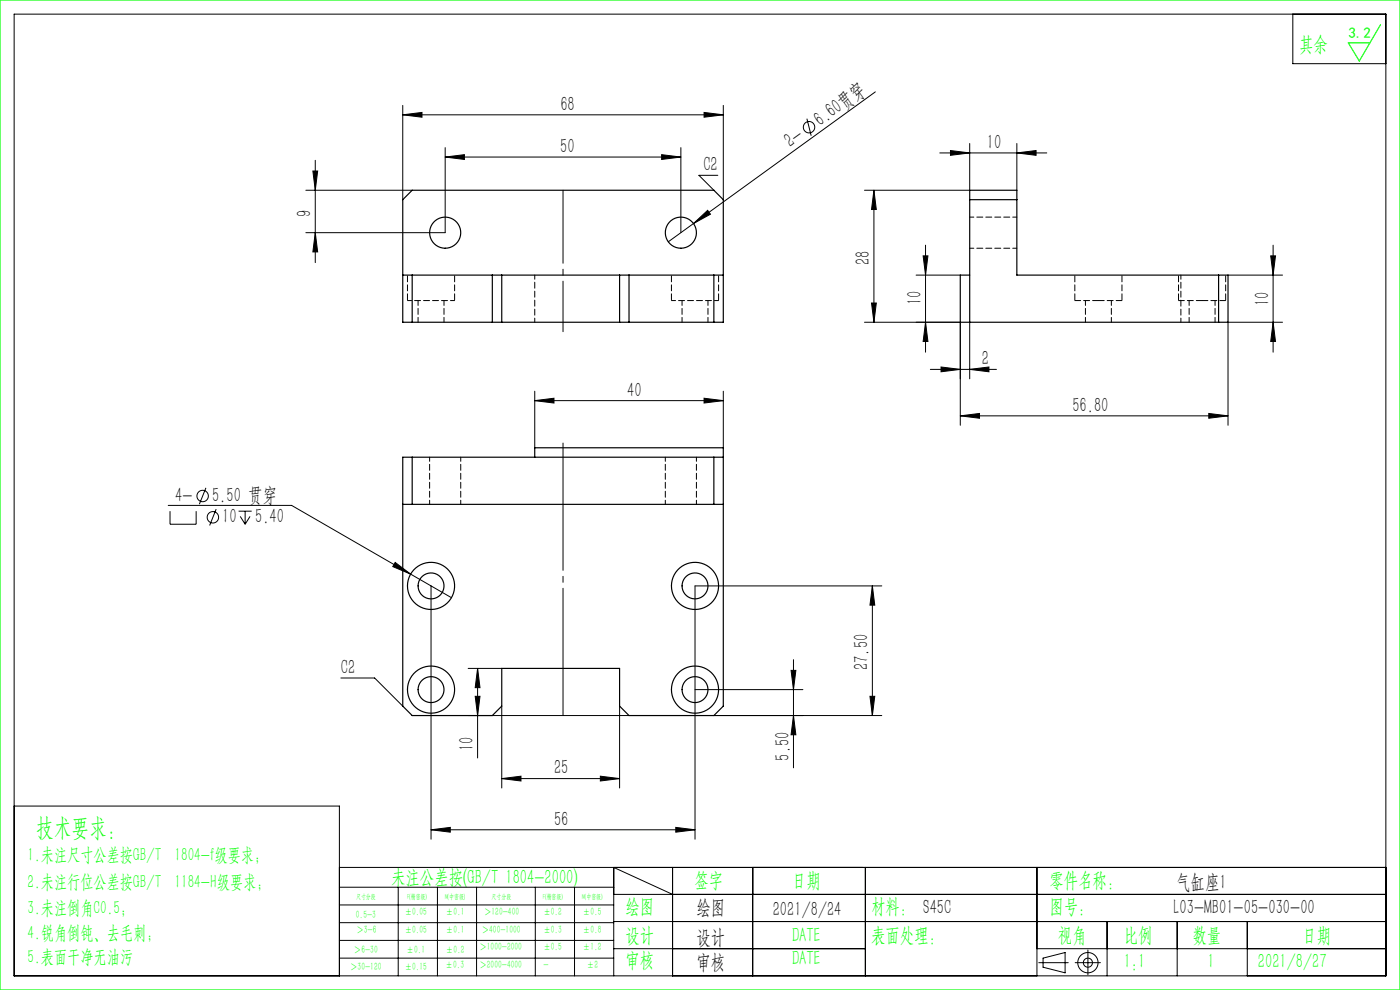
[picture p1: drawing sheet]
<svg xmlns="http://www.w3.org/2000/svg" width="297mm" height="210mm" viewBox="0 0 297 210" stroke-linecap="round" stroke-linejoin="round" font-family="sans-serif">
<g fill="none" stroke="#000" stroke-width=".21">
<path d="M3 3h291v204h-291zM185.7 19.5l-43.9 31.8M274.3 3v10.5h19.7M66.4 36.3h1l-.5 4.1zM66.9 34v21.7M85.4 24.4l4.1-.6v1.1zM85.4 22.4v20M85.4 24.4h68M94.4 33.3l4.1-.5v1zM94.4 31.3v18.1h-29.5M94.4 33.3h50M140.4 32.8l4 .5-4 .5z"/>
<path d="M144.4 31.3v18.1M149.4 23.8l4 .6-4 .5zM152.3 37.2h-4l3.1 3.2M153.4 22.4v20M171.2 25.2l.9 3.6M199.4 32.4h22.7M201.6 31.9l4.1 .5-4.1 .5zM205.7 30.4v10h-22.3M215.7 32.4l4.1-.5v1zM215.7 30.4v10M64.9 40.4h22.5M66.9 49.4l.5 4h-1z"/>
<path d="M147.1 47.4l3-2.8 .6 .8zM185.4 40.4l.5 4h-1zM185.4 40.4v28M194.3 58.4h9.4M195.8 54.3h1.1l-.6 4.1zM196.3 52v22.7M260.5 58.4h11.6M269.6 54.3h1l-.5 4.1zM270.1 52v22.7M183.4 68.4h20.3v21.8M184.9 64.3h1l-.5 4.1zM196.3 68.4l.6 4h-1.1z"/>
<path d="M197.4 78.4h14M199.6 77.8l4.1 .6-4.1 .5zM205.7 78.4l4.1-.6v1.1zM205.7 68.4v12M270.1 68.4l.5 4h-1zM272.1 68.4h-11.6v21.8M113.4 85l4.1-.5v1zM113.4 83v12M113.4 85h40M149.4 84.5l4 .5-4 .5zM153.4 83v12M203.7 88.2l4.1-.5v1z"/>
<path d="M203.7 88.2h56.8M256.4 87.7l4.1 .5-4.1 .5zM35.7 107.2h26.2l33.9 19.6M36.1 108.4v2.8h5.5v-2.8M43.7 103.5l-1.4 3.4M45.9 108l-1.4 3.5M50.6 108.4h2.8M51 109.5l1 1.7M52 108.4v2.8M53 109.5l-1 1.7M83.8 119.3l3.3 2.5-3.8-1.6zM91.4 124.3v53.7"/>
<path d="M168.3 139.9v23M185.1 124.3l.5 4.1h-1zM185.1 124.3v27.5M187.1 124.3h-39.7v53.7M72.3 143.8h7.2l5.9 6M99.3 151.8h34.1M99.3 141.8h7.1M100.8 147.7h1l-.5 4.1zM101.3 141.8v19M101.3 141.8l.5 4.1h-1zM106.4 149.8v17.4M131.4 149.8v17.4"/>
<path d="M147.4 146.3h22.9M151.4 151.8h35.7M167.8 142.2h1l-.5 4.1zM168.3 151.8l.5 4.1h-1zM184.6 147.7h1l-.5 4.1zM3 171h69v36M91.4 176l4.1-.5v1zM91.4 176h56M106.4 165.2l4.1-.6v1.1zM106.4 165.2h25M127.4 164.6l4 .6-4 .5zM143.4 175.5l4 .5-4 .5z"/>
<path d="M72 184h222M72 188.2h58.2M72 192h58.2M72 195.7h58.2M72 199.5h58.2M84.5 188.2v18.8M92.8 188.2v18.8M101.1 188.2v18.8M113.6 188.2v18.8M121.9 188.2v18.8M130.2 189.7h163.8M130.2 195.5h163.8"/>
<path d="M142.7 189.7l-12.5-5.7v23M142.7 184v23M159.7 184v23M183.6 184v23M220 184v23M234.9 195.5v11.5M249.7 195.5v11.5M264.6 195.5v11.5M72 203.2h58.2M130.2 201.2h53.4M220 201.2h74M220.4 204.2h6.2"/>
<path d="M221.3 203.2l4.7-1.1v4.3l-4.7-1.2zM228.1 204.2h5.3M230.8 201.5v5.3"/>
<circle cx="171.6" cy="27" r="1.21"/>
<circle cx="43" cy="105.2" r="1.21"/>
<circle cx="45.2" cy="109.7" r="1.21"/>
<circle cx="230.8" cy="204.2" r="2.15"/>
<circle cx="230.8" cy="204.2" r=".96"/>
</g>
<path d="M119.4 40.4v30" fill="none" stroke="#000" stroke-width=".21" stroke-dasharray="30.5 1.3 1.3 1.3" stroke-dashoffset="15"/>
<path d="M119.4 94v57.8" fill="none" stroke="#000" stroke-width=".21" stroke-dasharray="30.5 1.3 1.3 1.3" stroke-dashoffset="3.5"/>
<path d="M0 0h297v210h-297zM292.9 5.2l-4.5 7.7-2.4-3.8h4.6" fill="none" stroke="#0f0" stroke-width=".25"/>
<g fill="#000">
<path d="M147.1 47.4l3-2.8 .6 .8z"/>
<path d="M85.4 24.4l4.1-.6v1.1zM149.4 23.8l4 .6-4 .5zM94.4 33.3l4.1-.5v1zM140.4 32.8l4 .5-4 .5zM113.4 85l4.1-.5v1zM149.4 84.5l4 .5-4 .5zM91.4 176l4.1-.5v1zM143.4 175.5l4 .5-4 .5zM83.8 119.3l-.5 .9 3.8 1.6zM201.6 31.9l4.1 .5-4.1 .5zM215.7 32.4l4.1-.5v1zM199.6 77.8l4.1 .6-4.1 .5zM205.7 78.4l4.1-.6v1.1z"/>
<path d="M66.4 36.3h1l-.5 4.1zM66.9 49.4l.5 4h-1zM101.3 141.8l.5 4.1h-1zM100.8 147.7h1l-.5 4.1zM269.6 54.3h1l-.5 4.1zM270.1 68.4l.5 4h-1zM185.4 40.4l.5 4h-1zM184.9 64.3h1l-.5 4.1z"/>
<path d="M196.3 68.4l.6 4h-1.1zM195.8 54.3h1.1l-.6 4.1z"/>
<path d="M256.4 87.7l4.1 .5-4.1 .5zM203.7 88.2l4.1-.5v1z"/>
<path d="M168.3 151.8l.5 4.1h-1zM167.8 142.2h1l-.5 4.1zM184.6 147.7h1l-.5 4.1zM185.1 124.3l.5 4.1h-1z"/>
<path d="M106.4 165.2l4.1-.6v1.1zM127.4 164.6l4 .6-4 .5z"/>
</g>
<g fill="none" stroke="#000" stroke-width=".25">
<path d="M85.4 58.4h68M85.4 42.4l2-2h64l2 2v26h-68zM87.4 58.4v10M104.4 58.4v10M106.4 58.4v10M131.4 58.4v10M133.4 58.4v10M151.4 58.4v10M205.7 58.4h-2v10h56.8v-10h-44.8v-18h-10v28M205.7 42.4h10M258.5 58.4v10M87.4 97v10"/>
<path d="M113.4 97v-2h40v54.8l-2 2h-18l-2-2v-8h-25v8l-2 2h-17l-2-2v-52.8h68M151.4 97v10M85.4 107h68"/>
<circle cx="94.4" cy="49.4" r="3.3"/>
<circle cx="144.4" cy="49.4" r="3.3"/>
<circle cx="91.4" cy="124.3" r="5"/>
<circle cx="91.4" cy="124.3" r="2.75"/>
<circle cx="147.4" cy="124.3" r="5"/>
<circle cx="147.4" cy="124.3" r="2.75"/>
<circle cx="91.4" cy="146.3" r="5"/>
<circle cx="91.4" cy="146.3" r="2.75"/>
<circle cx="147.4" cy="146.3" r="5"/>
<circle cx="147.4" cy="146.3" r="2.75"/>
</g>
<path d="M205.7 52.7h10M215.7 46.1h-10M86.4 63.8h10M113.4 68.4v-10M142.4 63.8h10M250.5 68.4v-10M91.1 97v10M141.1 97v10M97.7 107v-10M147.7 107v-10" fill="none" stroke="#000" stroke-width=".21" stroke-dasharray="1.3 .6" stroke-dashoffset=".4"/>
<path d="M86.4 58.4v5.4M142.4 58.4v5.4M228 58.4v5.4M250 58.4v5.4M96.4 63.8v-5.4M152.4 63.8v-5.4M238 63.8v-5.4M260 63.8v-5.4" fill="none" stroke="#000" stroke-width=".21" stroke-dasharray="1.3 .6" stroke-dashoffset="-.2"/>
<path d="M88.7 63.8v4.6M94.2 68.4v-4.6M144.7 63.8v4.6M150.2 68.4v-4.6M230.3 63.8v4.6M235.8 68.4v-4.6M252.3 63.8v4.6M257.8 68.4v-4.6" fill="none" stroke="#000" stroke-width=".21" stroke-dasharray="1.3 .6" stroke-dashoffset=".2"/>
<path d="M228 63.8h5M233 63.8h5M250 63.8h5M255 63.8h5" fill="none" stroke="#000" stroke-width=".21" stroke-dasharray="1.3 .6"/>
<text font-size="5.4" fill="#0f0" x="7.7" y="177.2">技术要求：</text>
<g font-size="4.4" fill="#0f0">
<text x="275.6" y="10.8">其余</text>
<text x="83" y="187.5">未注公差按(GB/T 1804-2000)</text>
<text x="147.3" y="188">签字</text>
<text x="168" y="188">日期</text>
<text x="222.6" y="188">零件名称：</text>
<text x="132.7" y="193.6">绘图</text>
<text x="184.8" y="193.6">材料： S45C</text>
<text x="222.6" y="193.6">图号：</text>
<text x="132.7" y="199.8">设计</text>
<text x="168" y="199.8">DATE</text>
<text x="184.8" y="199.8">表面处理：</text>
<text x="224.4" y="199.8">视角</text>
<text x="238.4" y="199.8">比例</text>
<text x="253" y="199.8">数量</text>
<text x="276.3" y="199.8">日期</text>
<text x="132.7" y="205.1">审核</text>
<text x="168" y="204.6">DATE</text>
<text x="238.4" y="205.3">1:1</text>
<text x="256.2" y="205.3">1</text>
<text x="266.9" y="205.3">2021/8/27</text>
</g>
<g font-size="4.4">
<text x="118.9" y="23.5">68</text>
<text x="174" y="26.9" transform="rotate(-36 174 26.9)">6.60贯穿</text>
<text x="118.9" y="32.4">50</text>
<text x="167.7" y="31.4" transform="rotate(-36 167.7 31.4)">2-</text>
<text x="209.4" y="31.6">10</text>
<text x="149.2" y="36.3">C2</text>
<text x="66" y="45.9" transform="rotate(-90 66 45.9)">9</text>
<text x="184.5" y="56.2" transform="rotate(-90 184.5 56.2)">28</text>
<text x="195.5" y="64.7" transform="rotate(-90 195.5 64.7)">10</text>
<text x="269.2" y="64.9" transform="rotate(-90 269.2 64.9)">10</text>
<text x="208.3" y="77.5">2</text>
<text x="133" y="84.1">40</text>
<text x="227.5" y="87.3">56.80</text>
<text x="37.2" y="106.5">4-</text>
<text x="45" y="106.5">5.50 贯穿</text>
<text x="47.2" y="111">10</text>
<text x="54.1" y="111">5.40</text>
<text x="72.3" y="142.9">C2</text>
<text x="184.2" y="142.1" transform="rotate(-90 184.2 142.1)">27.50</text>
<text x="100.4" y="159.3" transform="rotate(-90 100.4 159.3)">10</text>
<text x="167.5" y="161.3" transform="rotate(-90 167.5 161.3)">5.50</text>
<text x="117.5" y="164.3">25</text>
<text x="117.5" y="175.1">56</text>
<text x="249.5" y="188.6">气缸座1</text>
<text x="147.8" y="194">绘图</text>
<text x="163.9" y="194.3">2021/8/24</text>
<text x="249" y="194">L03-MB01-05-030-00</text>
<text x="147.8" y="200.2">设计</text>
<text x="147.8" y="205.5">审核</text>
</g>
<g font-size="4" fill="#0f0">
<text x="5.9" y="182.6">1.未注尺寸公差按GB/T 1804-f级要求；</text>
<text x="5.9" y="188.4">2.未注行位公差按GB/T 1184-H级要求；</text>
<text x="5.9" y="193.9">3.未注倒角C0.5；</text>
<text x="5.9" y="199.2">4.锐角倒钝、去毛刺；</text>
<text x="5.9" y="204.2">5.表面干净无油污</text>
</g>
<text font-size="3.2" fill="#0f0" x="286.1" y="8">3.2</text>
<g font-size="2.3" fill="#0f0">
<text x="75.5" y="194.7">0.5-3</text>
<text x="75.6" y="198">＞3-6</text>
<text x="85.9" y="194.2">±0.05</text>
<text x="85.9" y="198">±0.05</text>
<text x="94.6" y="194.2">±0.1</text>
<text x="94.6" y="198">±0.1</text>
<text x="102.2" y="198">＞400-1000</text>
<text x="102.7" y="194.2">＞120-400</text>
<text x="115.3" y="194.2">±0.2</text>
<text x="115.3" y="198">±0.3</text>
<text x="123.7" y="194.2">±0.5</text>
<text x="123.7" y="198">±0.8</text>
<text x="75.1" y="202.2">＞6-30</text>
<text x="86.3" y="202.2">±0.1</text>
<text x="94.6" y="202.2">±0.2</text>
<text x="101.7" y="201.6">＞1000-2000</text>
<text x="115.3" y="201.6">±0.5</text>
<text x="123.7" y="201.6">±1.2</text>
<text x="74.3" y="205.8">＞30-120</text>
<text x="85.9" y="205.8">±0.15</text>
<text x="94.5" y="205.4">±0.3</text>
<text x="101.7" y="205.4">＞2000-4000</text>
<text x="115.3" y="205.4">-</text>
<text x="124.5" y="205.4">±2</text>
</g>
<g font-size="1.5" fill="#0f0">
<text x="75.5" y="190.6">尺寸分段</text>
<text x="86.4" y="190.6">F(精密级)</text>
<text x="94.4" y="190.6">M(中密级)</text>
<text x="104.3" y="190.6">尺寸分段</text>
<text x="115.2" y="190.6">F(精密级)</text>
<text x="123.5" y="190.6">M(中密级)</text>
</g>
</svg>
